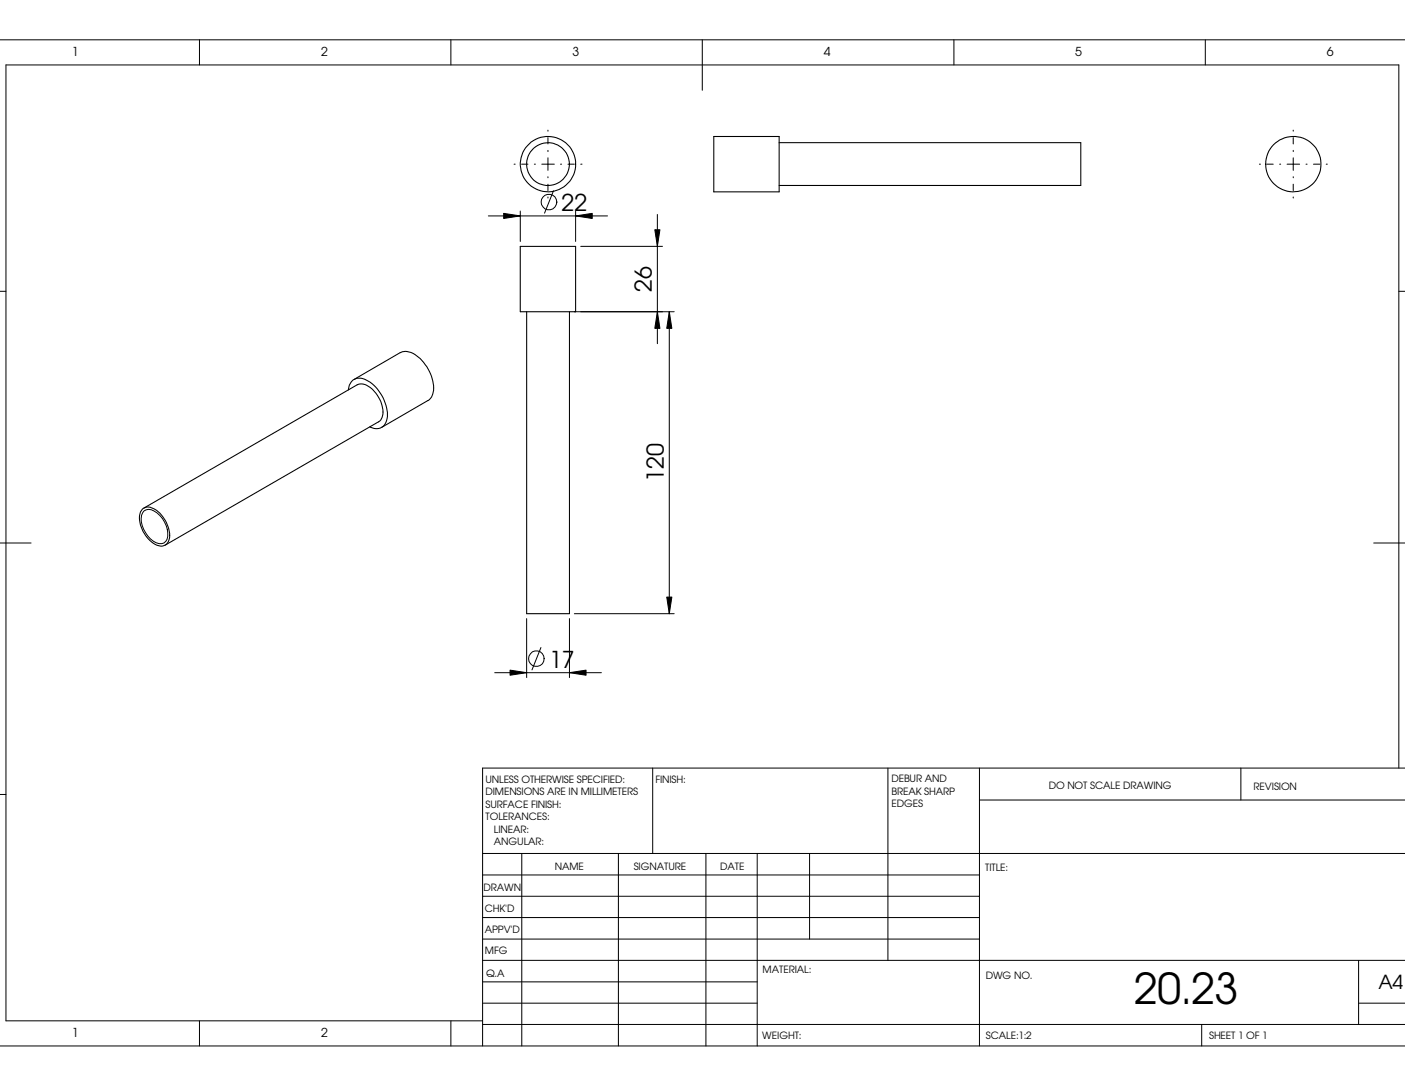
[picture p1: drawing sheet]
<svg xmlns="http://www.w3.org/2000/svg" width="279mm" height="216mm" viewBox="0 0 279 216" stroke-linecap="round" stroke-linejoin="round" font-family="sans-serif">
<g fill="none" stroke="#000" stroke-width=".2">
<path d="M-.1 7.9h279.5M39.7 7.9v5M89.7 7.9v5M139.7 7.9v10M189.7 7.9v5M239.7 7.9v5M102.2 32.6h.2M103.7 32.6h1.3M106.3 32.6h.2M107.7 32.6h2.5M109 25.9v.2M109 27.3v1.3"/>
<path d="M109 29.9v.2M109 31.4v2.5M109 35.1v.2M109 36.6v1.3M109 39.2v.2M110.1 37.9l-1.8 4.5M111.5 32.6h.2M112.9 32.6h1.3M115.5 32.6h.2M250.4 32.6h.3M251.9 32.6h1.3M254.5 32.6h.2"/>
<path d="M255.9 32.6h2.5M257.2 25.9v.2M257.2 27.3v1.3M257.2 29.9v.2M257.2 31.4v2.5M257.2 35.1v.2M257.2 36.6v1.3M257.2 39.2v.2M259.7 32.6h.2M261.2 32.6h1.3M263.7 32.6h.2M-.1 57.9h1.3"/>
<path d="M97.1 42.9h23.7M100.2 42.4l3.3 .5-3.3 .5zM103.5 42v6M114.5 42.9l3.3-.5v1zM114.5 42v6M115.5 49h16.2M130.2 45.7h1l-.5 3.3zM130.7 42.6v25.7M278.2 57.9h1.2M114.2 62h19.9M130.7 62l.5 3.3h-1zM133.1 62l.5 3.3h-1z"/>
<path d="M133.1 62v60M0 107.9h6.2M28.7 101.6a2.42 2.42 0 0 1 3.1 .9 5.2 5.2 0 0 1 1.4 4.7 1.66 1.66 0 0 1-2.7 .4 5.6 5.6 0 0 1-2.3-5.2zM132.6 118.7h1l-.5 3.3zM273.2 107.9h6.2M98.4 133.7h21.2M101.4 133.2l3.3 .5-3.3 .5zM104.7 123v11.7M107.6 128.7l-1.8 4.5M113.2 133.7l3.3-.5v1zM113.2 123v11.7M114.2 122h19.9"/>
<path d="M-.1 157.9h1.3M129.8 152.7v17M176.6 152.7v38.2M194.8 159h84.6M194.8 152.7v55.2M246.8 152.7v6.3M278.2 152.7v-139.8h-277v190h94.8M279.4 152.7h-183.4v55.2M96 169.7h183.4M96 173.9h98.8M96 178.2h98.8M103.8 169.7v38.2"/>
<path d="M123 169.7v38.2M140.4 169.7v38.2M150.6 169.7v38.2M161 169.7v17M96 190.9h183.4M96 195.2h54.6M96 199.4h54.6M96 182.4h98.8M96 186.7h98.8M270.2 199.4h9.2M270.2 190.9v12.8M0 207.9h279.4"/>
<path d="M39.7 202.9v5M89.7 202.9v5M96 203.7h183.4M239 203.7v4.2"/>
<circle cx="109.2" cy="40.2" r="1.57"/>
<circle cx="106.6" cy="130.9" r="1.56"/>
</g>
<g fill="none" stroke="#000" stroke-width=".21">
<path d="M141.9 27.1h13v11h-13zM154.9 28.4h60v8.5h-60M103.5 49h11v13h-11zM69.3 77.5a2.22 2.22 0 0 1 1.1-2.1 2.22 2.22 0 0 1 2.5 .2 8.1 8.1 0 0 1 4.1 7.7 2.19 2.19 0 0 1-3.5 1.6M70.4 75.4l9.2-5.3a3.7 3.7 0 0 1 4 1.2 7.8 7.8 0 0 1 2.5 7l-.3 .7-.7 .6-9.2 5.4M104.7 62v60h8.5v-60M28.3 101.3a2.11 2.11 0 0 1 2.9 .2 6.5 6.5 0 0 1 2.5 5.6 1.74 1.74 0 0 1-2.9 1.1 6.1 6.1 0 0 1-2.9-6.1zM28.6 101l42.4-24.5a3 3 0 0 1 3.5 1.4 5.8 5.8 0 0 1 1.5 5.1l-.3 .5-.4 .4-42.4 24.5"/>
<circle cx="109" cy="32.6" r="5.5"/>
<circle cx="109" cy="32.6" r="4.3"/>
<circle cx="257.2" cy="32.6" r="5.5"/>
</g>
<path d="M100.2 42.4l3.3 .5-3.3 .5zM114.5 42.9l3.3-.5v1zM130.2 45.7h1l-.5 3.3zM130.7 62l.5 3.3h-1zM133.1 62l.5 3.3h-1zM101.4 133.2l3.3 .5-3.3 .5zM113.2 133.7l3.3-.5v1zM132.6 118.7h1l-.5 3.3z" fill="#000"/>
<text font-size="8.5" x="225.6" y="199.6">20.23</text>
<g font-size="4.6">
<text x="111.7" y="42">22</text>
<text x="129.6" y="58" transform="rotate(-90 129.6 58)">26</text>
<text x="132" y="95.8" transform="rotate(-90 132 95.8)">120</text>
<text x="109.2" y="132.8">17</text>
</g>
<text font-size="3.9" x="274.1" y="196.6">A4</text>
<g font-size="2.5">
<text x="14.3" y="11.1">1</text>
<text x="63.8" y="11.1">2</text>
<text x="113.8" y="11.1">3</text>
<text x="163.8" y="11.1">4</text>
<text x="213.8" y="11.1">5</text>
<text x="263.9" y="11.1">6</text>
<text x="14.3" y="206.1">1</text>
<text x="63.8" y="206.1">2</text>
</g>
<g font-size="2">
<text x="96.6" y="155.6">UNLESS OTHERWISE SPECIFIED:</text>
<text x="130.3" y="155.6">FINISH:</text>
<text x="177.3" y="155.5">DEBUR AND</text>
<text x="96.6" y="158.1">DIMENSIONS ARE IN MILLIMETERS</text>
<text x="96.6" y="160.6">SURFACE FINISH:</text>
<text x="177.3" y="158">BREAK SHARP</text>
<text x="177.3" y="160.5">EDGES</text>
<text x="208.6" y="156.9">DO NOT SCALE DRAWING</text>
<text x="249.3" y="157.1">REVISION</text>
<text x="96.6" y="163.1">TOLERANCES:</text>
<text x="98.2" y="165.6">LINEAR:</text>
<text x="98.2" y="168.1">ANGULAR:</text>
<text x="110.3" y="173">NAME</text>
<text x="126" y="172.9">SIGNATURE</text>
<text x="143.2" y="172.9">DATE</text>
<text x="195.9" y="173.2">TITLE:</text>
<text x="96.2" y="177">DRAWN</text>
<text x="96.4" y="181.3">CHK'D</text>
<text x="96.4" y="185.4">APPV'D</text>
<text x="96.4" y="189.7">MFG</text>
<text x="96.6" y="194.1">Q.A</text>
<text x="151.6" y="193.5">MATERIAL:</text>
<text x="196" y="194.6">DWG NO.</text>
<text x="151.6" y="206.5">WEIGHT:</text>
<text x="196" y="206.6">SCALE:1:2</text>
<text x="240.5" y="206.6">SHEET 1 OF 1</text>
</g>
</svg>
